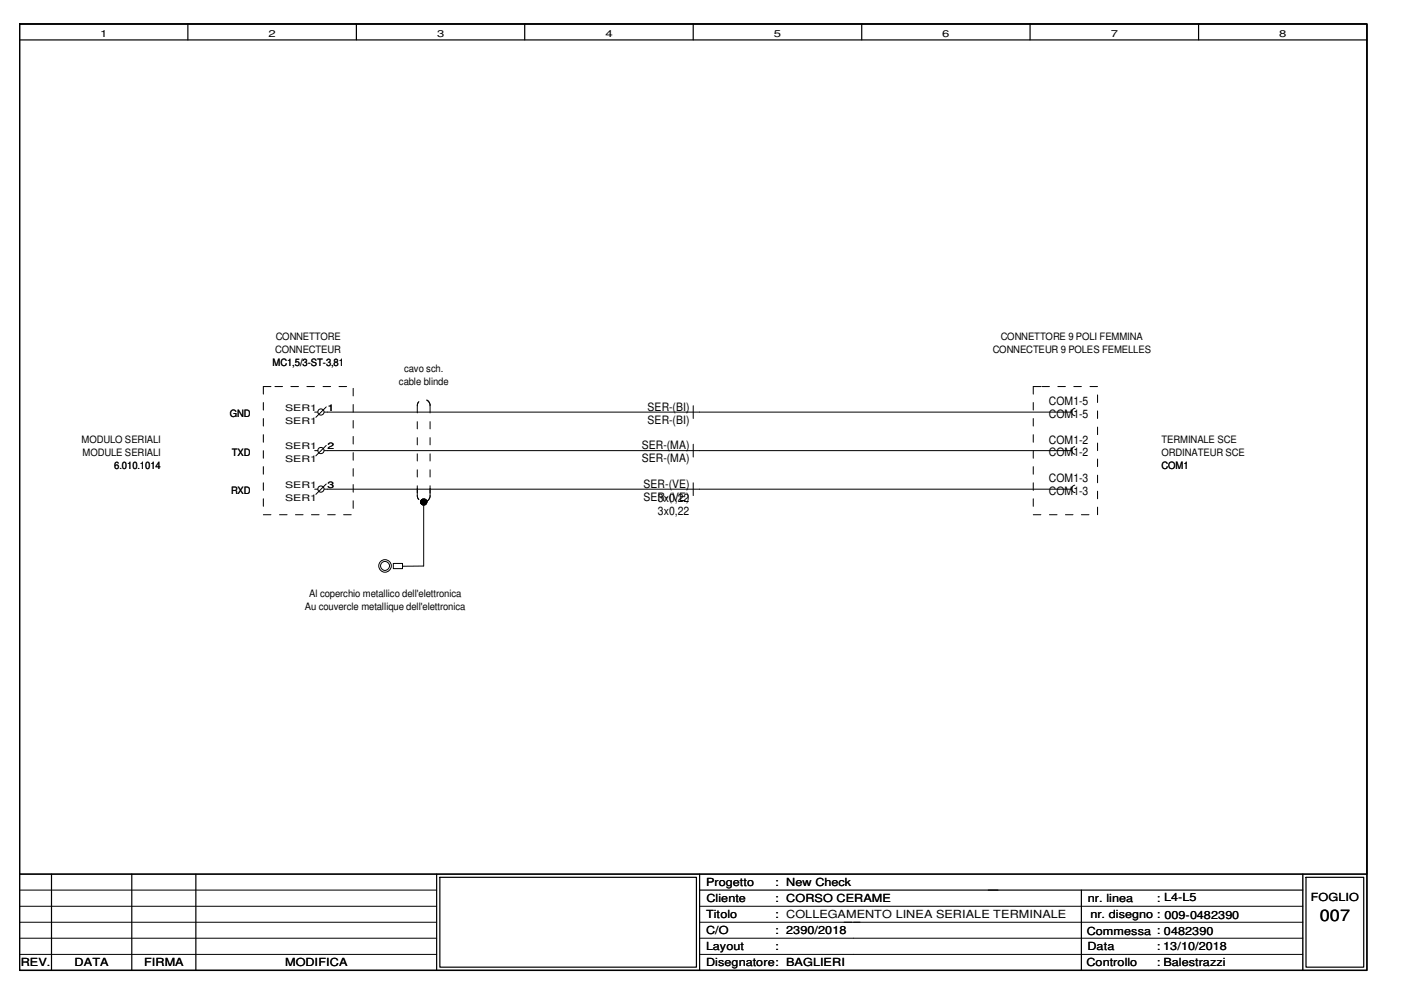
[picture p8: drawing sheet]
<svg xmlns="http://www.w3.org/2000/svg" width="297mm" height="210mm" viewBox="0 0 297 210" stroke-linecap="round" stroke-linejoin="round" font-family="sans-serif">
<path d="M4.1 5.1h285.7v200.6h-285.7zM276.2 185.3v20.4" fill="none" stroke="#000" stroke-width=".3"/>
<g fill="none" stroke="#000" stroke-width=".25">
<path d="M4.1 5.1h285.7v200.6h-285.7zM4.1 5.1h285.7v180.2h-285.7zM4.1 8.5h285.7M39.8 5.1v3.4M75.6 5.1v3.4M111.2 5.1v3.4M147 5.1v3.4M182.7 5.1v3.4M218.4 5.1v3.4M254.1 5.1v3.4M4.1 185.3h285.7M10.9 185.3v20.4"/>
<path d="M27.9 185.3v20.4M41.5 185.3v20.4M92.6 185.3v20.4M93.3 186h54.4v19.1h-54.4zM148.3 185.3v20.4M148.3 188.7h127.9M229.3 188.7v17M276.9 186h12.2v19.1h-12.2z"/>
</g>
<g fill="none" stroke="#000" stroke-width=".21">
<path d="M55.8 85.3v1.7M55.8 88.7v1.6M55.8 92.2v1.6M55.8 95.5v1.7M55.8 98.9v1.6M57.4 82h-1.6v1.6M58.3 82h1.6M61.7 82h1.6M65.1 82h1.6M66.7 87.4h.7M66.7 95.5h.7M68.5 82h1.6"/>
<path d="M68.7 87.4h158.5M68.7 95.5h158.5M69.2 86.3l-2.2 2.2M69.2 94.4l-2.2 2.2M71.9 82h1.6M74.9 82.3v1.6M74.9 85.8v1.6M74.9 89.2v1.6M74.9 92.5v1.6M74.9 96v1.6M74.9 99.4v1.6M88.5 89.4v1.5"/>
<path d="M88.5 92.8v1.5M88.5 96.2v1.5M88.5 99.6v1.5M88.8 85.2l-.3 .6v1.7M90.5 84.8h.1M90.5 84.8l.4 .3 .3 .6v1.8M91.2 89.4v1.5M91.2 92.8v1.5M91.2 96.2v1.5M91.2 99.6v1.5M147 86v2.7M147 94.2v2.7"/>
<path d="M219.1 85.3v1.7M219.1 88.7v1.6M219.1 92.2v1.6M219.1 95.5v1.7M219.1 98.9v1.6M220.7 82h-1.6v1.6M220.9 82h1.6M224.3 82h1.6M227.7 82h1.6M227.9 94.7a.82 .82 0 0 0-.7 .8 .82 .82 0 0 0 .7 .8M227.9 86.6a.79 .79 0 0 0-.7 .8 .79 .79 0 0 0 .7 .7M231.1 82h1.6"/>
<path d="M232.7 83.7v1.6M232.7 87.1v1.6M232.7 90.6v1.6M232.7 93.9v1.6M232.7 97.3v1.6M55.8 102.4v1.6M55.8 105.7v1.7M55.8 109.1h1.6M59.3 109.1h1.6M62.6 109.1h1.7M66 109.1h1.6M66.7 103.7h.7"/>
<path d="M68.7 103.7h158.5M69.2 102.6l-2.2 2.2M69.5 109.1h1.6M72.9 109.1h1.6M74.9 102.7v1.7M74.9 106.2v1.6M83.4 119.5h1.9v1.1h-1.9zM88.5 103v2.3l.3 .6M89.2 106.6h1.3M89.2 106.5h1.3M89.2 106.4h1.3M89.2 106.3h1.3"/>
<path d="M89.2 106.2h1.3M89.2 106.1h1.2M89.3 106.8h1.1M89.3 106l1.1 .1M89.3 106.8h1M89.3 106h1M89.4 106.9h.9M89.4 106h.9M89.4 105.9h.9M89.4 107h.9M89.5 105.9h.7M89.5 107h.7"/>
<path d="M89.6 107.1h.5M89.7 105.8h.3M89.8 106.4h.1M89.8 106.4v13.6l-4.5 .1M90.5 106.7h-1.3M91.2 103v2.4l-.1 .3-.6 .6h-1.3M147 102.4v2.7M219.1 109.1h1.6M219.1 102.4v1.6M219.1 105.7v1.7M222.5 109.1h1.6M225.9 109.1h1.6"/>
<path d="M227.9 102.9a.8 .8 0 0 0-.7 .8 .8 .8 0 0 0 .7 .7M229.3 109.1h1.6M232.7 100.8v1.6M232.7 104.1v1.6M232.7 107.5v1.6M4.1 195.5h88.5M4.1 198.9h88.5M4.1 192.2h88.5M4.1 188.7h88.5M148.3 195.5h127.9M148.3 198.9h127.9M148.3 192.2h127.9"/>
<path d="M4.1 202.4h88.5M148.3 202.4h127.9"/>
<circle cx="68" cy="87.4" r=".66"/>
<circle cx="68" cy="95.5" r=".66"/>
<circle cx="68" cy="103.7" r=".66"/>
<circle cx="81.6" cy="120" r="1.33"/>
<circle cx="81.6" cy="120" r=".95"/>
<circle cx="89.8" cy="106.4" r=".29"/>
</g>
<text font-size="3.4" x="279.8" y="195.2">007</text>
<g font-size="2.5">
<text x="137.3" y="87.1">SER-(BI)</text>
<text x="137.3" y="89.8">SER-(BI)</text>
<text x="222.4" y="85.9">COM1-5</text>
<text x="222.4" y="88.6">COM1-5</text>
<text x="136.1" y="95.2">SER-(MA)</text>
<text x="222.4" y="94.1">COM1-2</text>
<text x="136.1" y="98">SER-(MA)</text>
<text x="222.4" y="96.8">COM1-2</text>
<text x="136.4" y="103.4">SER-(VE)</text>
<text x="136.4" y="106.1">SER-(VE)</text>
<text x="139.5" y="106.4">3x0,22</text>
<text x="222.4" y="102.2">COM1-3</text>
<text x="222.4" y="104.9">COM1-3</text>
<text x="139.5" y="109.2">3x0,22</text>
</g>
<g font-size="2.4">
<text x="149.7" y="187.9">Progetto</text>
<text x="149.8" y="191.3">Cliente</text>
<text x="164.3" y="187.9">: New Check</text>
<text x="164.3" y="191.3">: CORSO CERAME</text>
<text x="230.6" y="191.3">nr. linea</text>
<text x="245.3" y="191.3">: L4-L5</text>
<text x="277.9" y="191">FOGLIO</text>
<text x="149.7" y="194.7">Titolo</text>
<text x="164.3" y="194.7">: COLLEGAMENTO LINEA SERIALE TERMINALE</text>
<text x="231.2" y="194.6">nr. disegno : 009-0482390</text>
<text x="149.7" y="201.5">Layout</text>
<text x="149.7" y="198.1">C/O</text>
<text x="164.3" y="198.1">: 2390/2018</text>
<text x="164.3" y="201.5">:</text>
<text x="230.4" y="198.3">Commessa : 0482390</text>
<text x="230.5" y="201.5">Data</text>
<text x="245.3" y="201.5">: 13/10/2018</text>
<text x="4.4" y="204.9">REV.</text>
<text x="15.8" y="204.9">DATA</text>
<text x="30.6" y="204.9">FIRMA</text>
<text x="60.4" y="204.9">MODIFICA</text>
<text x="149.7" y="204.9">Disegnatore: BAGLIERI</text>
<text x="230.3" y="204.9">Controllo</text>
<text x="245.3" y="204.9">: Balestrazzi</text>
<text x="246.7" y="204.9">Balestrazzi</text>
</g>
<g font-size="2.2">
<text x="57.8" y="77.6">MC1,5/3-ST-3,81</text>
<text x="58.4" y="74.9">CONNECTEUR</text>
<text x="58.5" y="72.1">CONNETTORE</text>
<text x="210.5" y="74.9">CONNECTEUR 9 POLES FEMELLES</text>
<text x="212.2" y="72.1">CONNETTORE 9 POLI FEMMINA</text>
<text x="84.6" y="81.7">cable blinde</text>
<text x="85.7" y="79">cavo sch.</text>
<text x="48.7" y="88.5">GND</text>
<text x="17.3" y="93.9">MODULO SERIALI</text>
<text x="246.3" y="93.9">TERMINALE SCE</text>
<text x="17.5" y="96.6">MODULE SERIALI</text>
<text x="24.2" y="99.4">6.010.1014</text>
<text x="49.2" y="96.6">TXD</text>
<text x="246.3" y="96.6">ORDINATEUR SCE</text>
<text x="246.3" y="99.4">COM1</text>
<text x="49" y="104.8">RXD</text>
<text x="64.6" y="129.3">Au couvercle metallique dell'elettronica</text>
<text x="65.5" y="126.6">Al coperchio metallico dell'elettronica</text>
</g>
<g font-size="2">
<text x="21.2" y="7.8">1</text>
<text x="56.9" y="7.8">2</text>
<text x="92.7" y="7.8">3</text>
<text x="128.4" y="7.8">4</text>
<text x="164.1" y="7.8">5</text>
<text x="199.8" y="7.8">6</text>
<text x="235.5" y="7.8">7</text>
<text x="271.2" y="7.8">8</text>
</g>
<g font-size="1.9">
<text x="60.4" y="87.2">SER1</text>
<text x="60.4" y="89.9">SER1</text>
<text x="69.4" y="87.2">1</text>
<text x="60.4" y="95.3">SER1</text>
<text x="69.4" y="95.3">2</text>
<text x="60.4" y="98">SER1</text>
<text x="60.4" y="103.5">SER1</text>
<text x="60.4" y="106.2">SER1</text>
<text x="69.4" y="103.5">3</text>
</g>
</svg>
